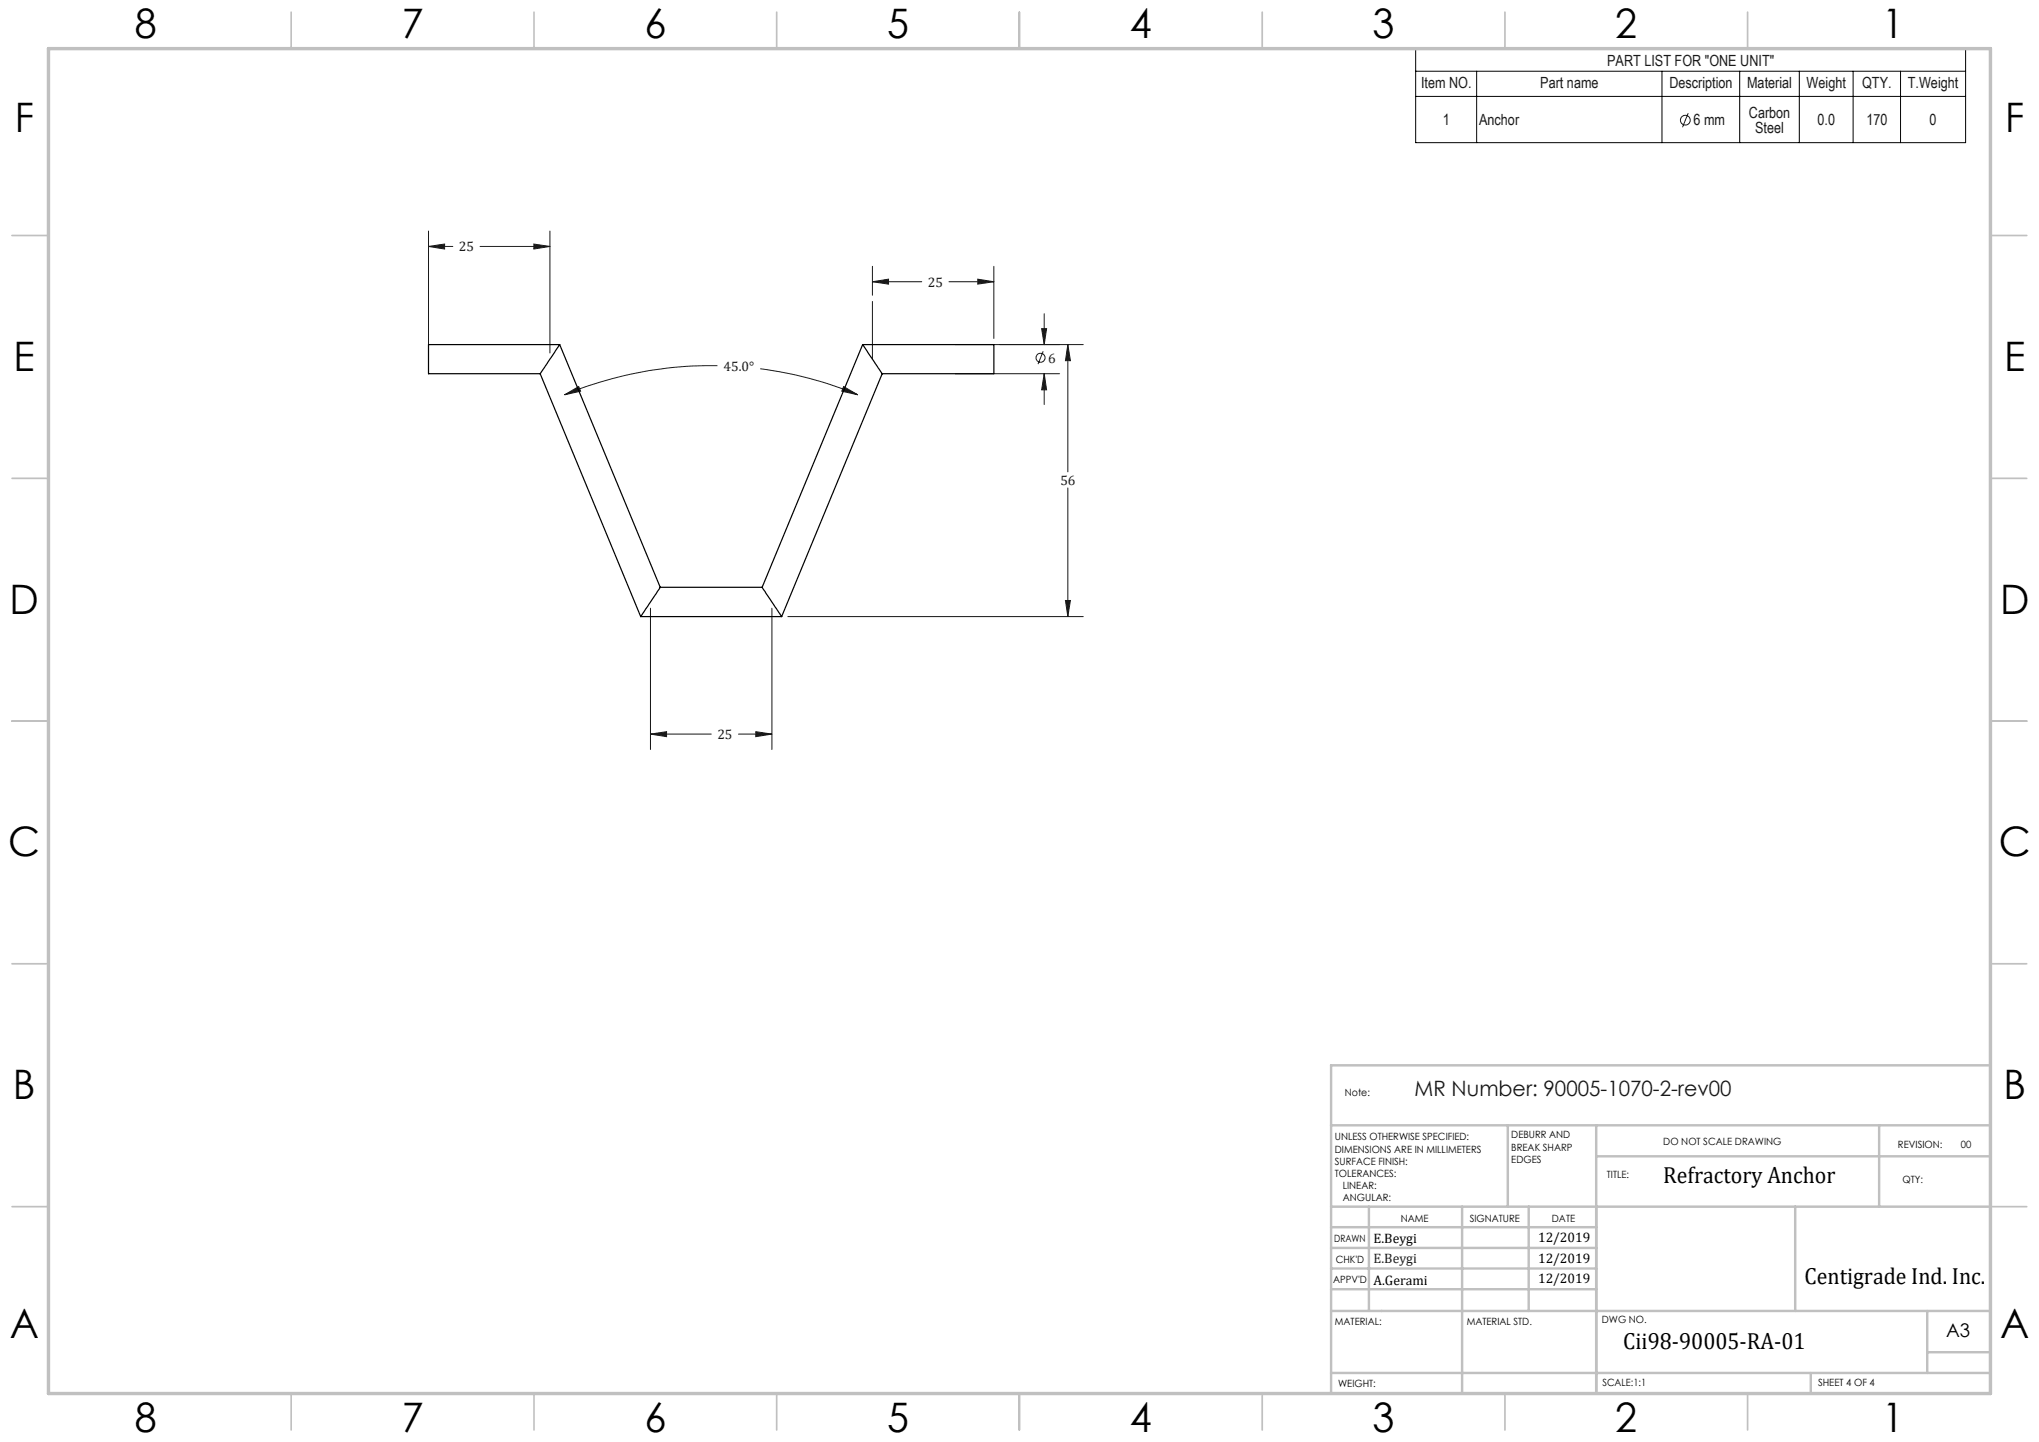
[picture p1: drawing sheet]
<svg xmlns="http://www.w3.org/2000/svg" width="420mm" height="297mm" viewBox="0 0 420 297" stroke-linecap="round" stroke-linejoin="round" font-family="sans-serif">
<g fill="none" stroke="#191924" stroke-width=".21">
<path d="M347.7 23.3l-1.1 2.9M88.3 50.8l3.3-.5v1zM88.3 47.6v25.1M88.3 50.8h5M98.9 50.8h14.4M110 50.3l3.3 .5-3.3 .5zM113.3 47.6v25.1M179.7 58l3.3-.5v1zM179.7 54.9v5.9M179.7 58h10.2M195.5 58h9.2M201.4 57.5l3.3 .5-3.3 .5z"/>
<path d="M204.7 54.9v14.8M147.8 75.3a79 79 0 0 0-31.5 6M156.6 75.9a77.7 77.7 0 0 1 20.1 5.4M173.8 79.6l2.9 1.7-3.3-.7zM179.7 62.1v11.9M196.7 77h21.6M196.7 71h26.4M214.6 67.7h1l-.5 3.3zM214.9 72.4l-1.1 2.6M215.1 77l.5 3.3h-1zM215.1 64.6v6.4M215.1 77v6.3"/>
<path d="M220 71l.5 3.3h-1zM220 71v26.2M116.3 81.3l2.9-1.7 .4 1zM220 100.5v26.5M134 125.3v29.1M159 125.3v29.1M162.3 127h60.8M219.5 123.7h1l-.5 3.3zM134 151.2l3.3-.5v1zM134 151.2h12.5M152.1 151.2h6.9M155.7 150.7l3.3 .5-3.3 .5z"/>
<circle cx="347.2" cy="24.8" r="1.01"/>
<circle cx="214.3" cy="73.7" r=".94"/>
</g>
<path d="M291.6 10h113.3v19.4h-113.3zM291.6 14.7h113.3M291.6 19.9h113.3M304.2 14.7v14.7M342.3 14.7v14.7M358.4 14.7v14.7M370.6 14.7v14.7M381.7 14.7v14.7M391.5 14.7v14.7" fill="none" stroke="#000" stroke-width=".21"/>
<g fill="none" stroke="#c0c0c0" stroke-width=".35">
<path d="M60 2.5v7.5M110 2.5v7.5M160 2.5v7.5M210 2.5v7.5M260 2.5v7.5M310 2.5v7.5M360 2.5v7.5M2.5 48.5h7.5M410 48.5h7.5M2.5 98.5h7.5M410 98.5h7.5M2.5 148.5h7.5"/>
<path d="M410 148.5h7.5M2.5 198.5h7.5M410 198.5h7.5M2.5 248.5h7.5M410 248.5h7.5M60 287v7.5M110 287v7.5M160 287v7.5M210 287v7.5M260 287v7.5M310 287v7.5M360 287v7.5"/>
</g>
<g fill="none" stroke="#c0c0c0" stroke-width=".5">
<path d="M410 219.4h-135.8v67.4M274.2 231.8h135.8M310.6 231.8v16.7M328.8 231.8v55.2M328.8 238.2h81.2M387.1 231.8v16.7M274.2 248.5h135.8M274.2 257h54.6M274.2 252.8h54.6M282 248.5v21.5M301.2 248.5v38.3M314.9 248.5v21.5"/>
<path d="M369.8 248.5v21.5M274.2 265.5h54.6M274.2 261.3h54.6M274.2 270h135.8M397 270v12.8M397 278.5h13M274.2 282.8h135.8M373 282.8v4.2"/>
</g>
<path d="M10 10h400v277h-400z" fill="none" stroke="#c0c0c0" stroke-width=".7"/>
<g fill="#191924">
<path d="M179.7 58l3.3-.5v1zM201.4 57.5l3.3 .5-3.3 .5z"/>
<path d="M88.3 50.8l3.3-.5v1zM110 50.3l3.3 .5-3.3 .5zM134 151.2l3.3-.5v1zM155.7 150.7l3.3 .5-3.3 .5zM173.8 79.6l2.9 1.7-3.3-.7zM116.3 81.3l2.9-1.7 .4 1zM215.1 77l.5 3.3h-1zM214.6 67.7h1l-.5 3.3zM219.5 123.7h1l-.5 3.3zM220 71l.5 3.3h-1z"/>
</g>
<path d="M111.3 77l20.7 50M115.3 71l-4 6M115.3 71h-27v6h23M115.3 71l20.7 50M177.7 71l4 6M177.7 71h27v6h-23M177.7 71l-20.7 50M181.7 77l-20.7 50M132 127h29M136 121l-4 6M136 121h21M157 121l4 6" fill="none" stroke="#000" stroke-width=".25"/>
<g font-size="8.4">
<text x="27.7" y="7.9">8</text>
<text x="82.7" y="7.9">7</text>
<text x="132.7" y="7.9">6</text>
<text x="182.7" y="7.9">5</text>
<text x="232.7" y="7.9">4</text>
<text x="282.7" y="7.9">3</text>
<text x="332.7" y="7.9">2</text>
<text x="387.7" y="7.9">1</text>
<text x="3" y="27.1">F</text>
<text x="413" y="27.1">F</text>
<text x="2.8" y="76.4">E</text>
<text x="412.8" y="76.4">E</text>
<text x="2" y="126.4">D</text>
<text x="412" y="126.4">D</text>
<text x="1.7" y="176.4">C</text>
<text x="411.7" y="176.4">C</text>
<text x="2.7" y="226.4">B</text>
<text x="412.7" y="226.4">B</text>
<text x="2" y="275.6">A</text>
<text x="412" y="275.6">A</text>
<text x="27.7" y="294.9">8</text>
<text x="82.7" y="294.9">7</text>
<text x="132.7" y="294.9">6</text>
<text x="182.7" y="294.9">5</text>
<text x="232.7" y="294.9">4</text>
<text x="282.7" y="294.9">3</text>
<text x="332.7" y="294.9">2</text>
<text x="387.7" y="294.9">1</text>
</g>
<g font-size="4.8">
<text x="342.6" y="243.6">Refractory Anchor</text>
<text x="371.7" y="264.5">Centigrade Ind. Inc.</text>
<text x="334.4" y="277.9">Cii98-90005-RA-01</text>
</g>
<text font-size="4.4" fill="#191924" x="291.4" y="225.8">MR Number: 90005-1070-2-rev00</text>
<text font-size="3.9" x="400.9" y="275.5">A3</text>
<g font-size="3.2" fill="#191924">
<text x="331.1" y="13.5">PART LIST FOR &quot;ONE UNIT&quot;</text>
<text x="292.7" y="18.1">Item NO.</text>
<text x="317.3" y="18.1">Part name</text>
<text x="343.9" y="18.1">Description</text>
<text x="359.9" y="18.1">Material</text>
<text x="372.1" y="18.1">Weight</text>
<text x="383.6" y="18.1">QTY.</text>
<text x="393" y="18.1">T.Weight</text>
<text x="297.2" y="25.8">1</text>
<text x="304.7" y="25.8">Anchor</text>
<text x="348.8" y="25.8">6 mm</text>
<text x="360.2" y="24.2">Carbon</text>
<text x="361.5" y="27.4">Steel</text>
<text x="374.4" y="25.8">0.0</text>
<text x="384.4" y="25.8">170</text>
<text x="397.5" y="25.8">0</text>
</g>
<g font-size="2.8" fill="#191924">
<text x="94.5" y="51.8">25</text>
<text x="191.1" y="59">25</text>
<text x="149" y="76.5">45.0°</text>
<text x="215.9" y="74.7">6</text>
<text x="218.4" y="99.8">56</text>
<text x="147.8" y="152.2">25</text>
<text x="282.9" y="260.1">E.Beygi</text>
</g>
<g font-size="2.8">
<text x="282.9" y="256">E.Beygi</text>
<text x="316.8" y="255.9">12/2019</text>
<text x="316.8" y="260.1">12/2019</text>
<text x="282.9" y="264.6">A.Gerami</text>
<text x="316.8" y="264.2">12/2019</text>
</g>
<g font-size="2.1">
<text x="277" y="225.8">Note:</text>
<text x="275" y="234.9">UNLESS OTHERWISE SPECIFIED:</text>
<text x="275" y="237.4">DIMENSIONS ARE IN MILLIMETERS</text>
<text x="275" y="239.9">SURFACE FINISH:</text>
<text x="311.3" y="234.5">DEBURR AND</text>
<text x="311.3" y="237">BREAK SHARP</text>
<text x="311.3" y="239.5">EDGES</text>
<text x="342.6" y="235.9">DO NOT SCALE DRAWING</text>
<text x="391" y="236.5">REVISION:</text>
<text x="403.9" y="236.5">00</text>
<text x="275" y="242.4">TOLERANCES:</text>
<text x="276.6" y="244.9">LINEAR:</text>
<text x="331" y="242.6">TITLE:</text>
<text x="391.9" y="243.6">QTY:</text>
<text x="276.6" y="247.4">ANGULAR:</text>
<text x="288.5" y="251.7">NAME</text>
<text x="302.7" y="251.6">SIGNATURE</text>
<text x="319.7" y="251.6">DATE</text>
<text x="274.8" y="255.8">DRAWN</text>
<text x="275.1" y="260.1">CHK'D</text>
<text x="274.6" y="264.2">APPV'D</text>
<text x="275" y="273">MATERIAL:</text>
<text x="302.1" y="273">MATERIAL STD.</text>
<text x="330" y="272.5">DWG NO.</text>
<text x="275.6" y="285.6">WEIGHT:</text>
<text x="330.1" y="285.6">SCALE:1:1</text>
<text x="374.5" y="285.6">SHEET 4 OF 4</text>
</g>
</svg>
